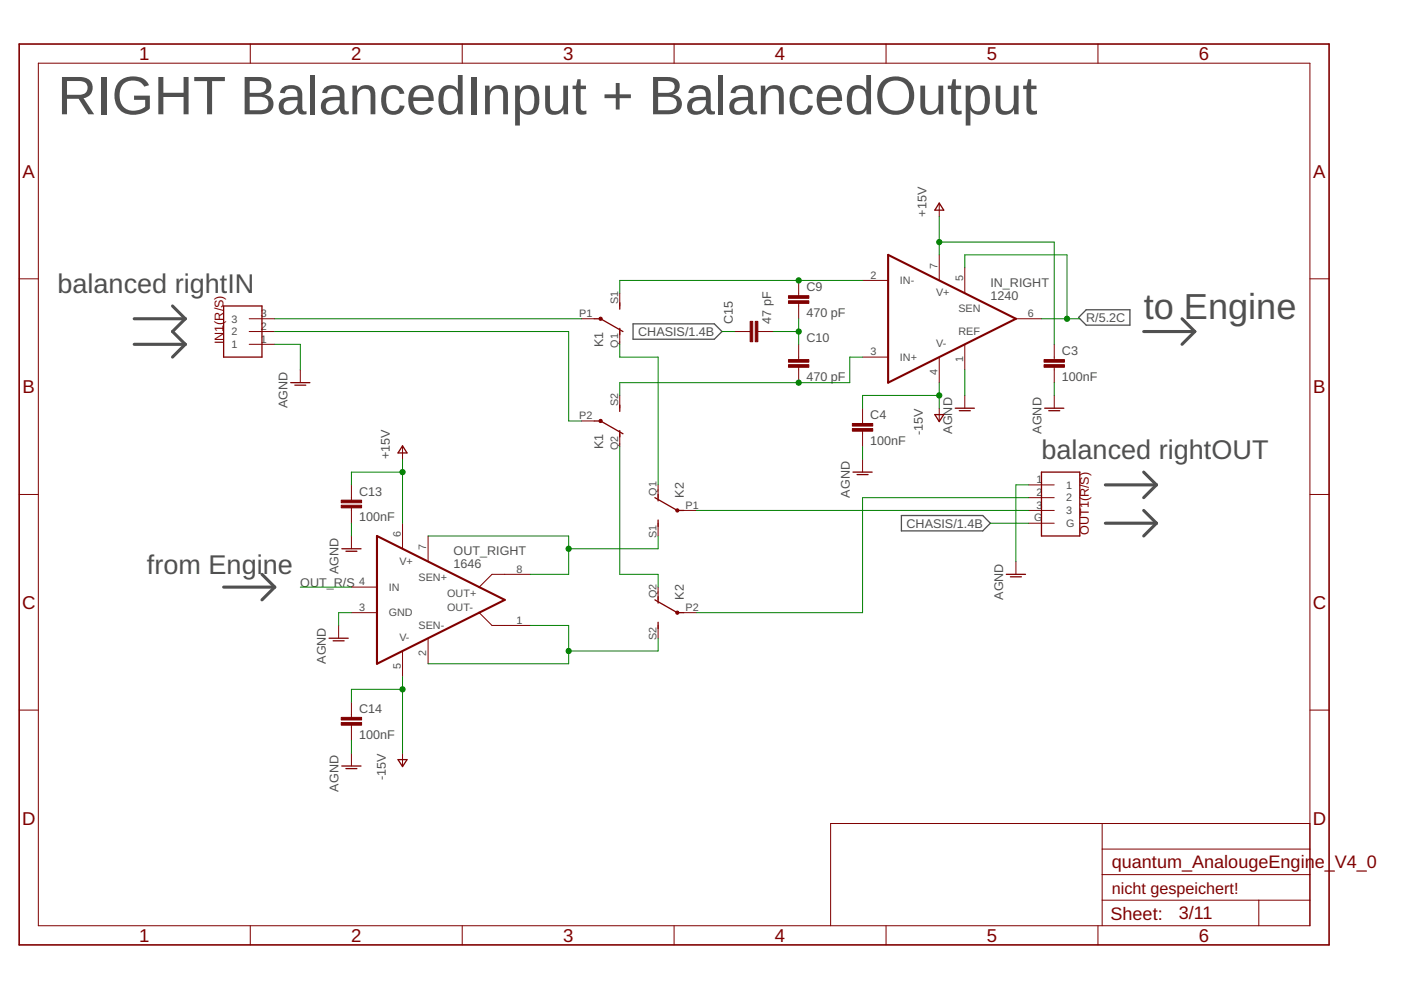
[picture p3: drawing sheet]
<svg xmlns="http://www.w3.org/2000/svg" width="297mm" height="210mm" viewBox="0 0 297 210" stroke-linecap="round" stroke-linejoin="round" font-family="sans-serif">
<g fill="none" stroke="#505050" stroke-width=".66">
<path d="M28.4 67.6h10.9M28.4 73h10.9M36.6 64.9l2.7 2.7M39.3 67.6l-2.7 2.7 2.7 2.7M39.3 73l-2.7 2.7M242.5 70.3h10.8M250.6 67.6l2.7 2.7M253.3 70.3l-2.7 2.7M234.4 102.8h10.8M234.4 110.9h10.8M242.5 100.1l2.7 2.7M242.5 108.2l2.7 2.7"/>
<path d="M245.2 102.8l-2.7 2.7M245.2 110.9l-2.7 2.7M47.4 124.5h10.9M55.5 121.8l2.8 2.7M58.3 124.5l-2.8 2.7"/>
</g>
<path d="M134.2 68.7h17.2l1.7 1.6-1.7 1.6h-17.2zM230.3 65.7h9.3v3.2h-9.3l-1.6-1.6zM191.1 109.3h17.3l1.6 1.6-1.6 1.7h-17.3z" fill="none" stroke="#505050" stroke-width=".28"/>
<g fill="none" stroke="#800000" stroke-width=".21">
<path d="M8.1 13.4h269.6v182.9h-269.6zM53.1 9.3v4.1M98 9.3v4.1M142.9 9.3v4.1M187.9 9.3v4.1M232.8 9.3v4.1M4.1 59.1h4M169.3 59.5v3.2M182.9 59.5h5.4M199.1 43.2v2.7M199.1 54v5.5M204.6 56.7v5.5"/>
<path d="M277.7 59.1h4.1M52.8 73h5.5M52.8 70.3h5.5M52.8 67.6h5.5M63.7 78.4v2.7M123.3 67.6h2.7M131.4 62.2v2.7M131.4 70.3v2.7M155.8 70.3h3.2M160.7 70.3h3.2M169.3 64.3v3.3M169.3 73v3.2"/>
<path d="M169.3 77.9v3.2M182.9 75.7h5.4M199.1 75.7v5.4M204.6 73v5.4M215.4 67.6h5.4M223.5 73v3.2M223.5 77.9v3.2M85.3 94.7v2.7M123.3 89.3h2.7M131.4 83.8v2.8M131.4 92v2.7M182.9 86.6v3.2"/>
<path d="M182.9 91.4v3.3M182.9 97.4v2.7M199.1 86.6v2.7M204.6 83.8v2.8M223.5 83.8v2.8M4.1 104.8h4M74.5 102.8v3.2M74.5 107.7v3.2M74.5 113.6v2.8M85.3 110.9v5.5M90.8 113.6v5.5M139.5 102.8v2.7"/>
<path d="M139.5 110.9v2.7M144.9 108.2h2.8M215.4 119.1v2.7M218.1 102.8h5.4M218.1 105.5h5.4M218.1 108.2h5.4M218.1 110.9h5.4M277.7 104.8h4.1M71.8 132.6v2.7M74.5 129.9h5.4M74.5 124.5h5.4M85.3 138v5.4"/>
<path d="M90.8 135.3v5.4M101.6 129.9l2.7 2.7h8.1M112.4 121.8h-8.1l-2.7 2.7M139.5 124.5v2.7M139.5 132.6v2.7M144.9 129.9h2.8M4.1 150.6h4M74.5 148.9v3.2M74.5 153.7v3.3M74.5 159.7v2.7M85.3 159.7v2.7M277.7 150.6h4.1"/>
<path d="M233.7 174.6v21.7M277.7 174.6h-101.6v21.7M53.1 196.3v4M98 196.3v4M142.9 196.3v4M187.9 196.3v4M232.8 196.3v4M233.7 190.9h44M233.7 185.4h44M233.7 180h44M266.9 190.9v5.4"/>
</g>
<path d="M4.1 9.3h277.7v191h-277.7z" fill="none" stroke="#800000" stroke-width=".34"/>
<g fill="none" stroke="#800000" stroke-width=".28">
<path d="M199.1 43.1l1 1.5h-1.9zM47.4 64.9h8.1v10.8h-8.1zM126 67.6h1.3l4.8 2.7M131.4 64.2v1.4M131.4 69.6v1.4M61.6 81.1h4.1M62.5 81.7h2.3M85.3 94.5l1 1.5h-1.9zM126 89.3h1.3l4.8 2.7M131.4 85.9v1.3M131.4 91.3v1.3M198.2 87.9h1.9l-1 1.5z"/>
<path d="M202.5 86.6h4.1M203.4 87.1h2.3M221.5 86.6h4.1M222.4 87.1h2.3M72.5 116.4h4M73.3 116.9h2.4M138.9 105.5l4.7 2.7h1.3M139.5 104.8v1.4M139.5 110.3v1.3M180.8 100.1h4.1M181.7 100.6h2.3M220.8 100.1h8.1v13.5h-8.1z"/>
<path d="M69.8 135.3h4M70.6 135.9h2.4M138.9 127.2l4.7 2.7h1.3M139.5 126.5v1.4M139.5 131.9v1.4M213.4 121.8h4M214.2 122.3h2.4M72.5 162.4h4M73.3 163h2.4M84.4 161.1h1.9l-1 1.4z"/>
</g>
<path d="M188.3 54l27.1 13.6-27.1 13.5zM79.9 113.6l27.1 13.6-27.1 13.5z" fill="none" stroke="#800000" stroke-width=".44"/>
<g fill="#800000" stroke="#800000" stroke-width=".21">
<circle cx="127.4" cy="67.6" r=".35"/>
<circle cx="127.4" cy="89.3" r=".35"/>
<circle cx="143.6" cy="108.2" r=".35"/>
<circle cx="143.6" cy="129.9" r=".35"/>
</g>
<g fill="#800000" stroke="#800000" stroke-width=".21">
<path d="M221.4 77.3h4.3v.6h-4.3z"/>
<path d="M221.4 76.2h4.3v.6h-4.3z"/>
<path d="M180.7 90.9h4.3v.5h-4.3z"/>
<path d="M180.7 89.8h4.3v.5h-4.3z"/>
<path d="M72.3 107.1h4.4v.6h-4.4z"/>
<path d="M72.3 106h4.4v.6h-4.4z"/>
<path d="M72.3 153.2h4.4v.6h-4.4z"/>
<path d="M72.3 152.1h4.4v.6h-4.4z"/>
<path d="M167.2 63.8h4.3v.5h-4.3z"/>
<path d="M167.2 62.7h4.3v.5h-4.3z"/>
<path d="M167.2 77.3h4.3v.6h-4.3z"/>
<path d="M167.2 76.2h4.3v.6h-4.3z"/>
<path d="M160.1 68.1h.6v4.4h-.6z"/>
<path d="M159 68.1h.6v4.4h-.6z"/>
</g>
<g fill="none" stroke="#008000" stroke-width=".21">
<path d="M182.9 59.5h-51.5v2.7M199.1 45.9v8.1M199.1 51.3h24.4v21.7M204.6 56.7v-2.7h21.6v13.6M58.3 73h5.4v5.4M58.3 70.3h62.3v19h2.7M58.3 67.6h65M131.4 73v2.7h8.1v27.1M153.1 70.3h2.7M163.9 70.3h5.4M169.3 67.6v5.4M182.9 75.7h-2.7v5.4h-48.8v2.7"/>
<path d="M204.6 78.4v5.4M220.8 67.6h8.1M85.3 97.4v13.5M131.4 94.7v27.1h8.1v2.7M182.9 94.7v2.7M199.1 81.1v5.5M199.1 83.8h-16.2v2.8M223.5 81.1v2.7M74.5 110.9v2.7M85.3 100.1h-10.8v2.7M90.8 113.6h29.8v8.2h-8.2M139.5 113.6v2.8h-18.9"/>
<path d="M147.7 108.2h70.4M210 110.9h8.1M218.1 105.5h-35.2v24.4h-35.2M218.1 102.8h-2.7v16.3M63.7 124.5h10.8M74.5 129.9h-2.7v2.7M112.4 132.6h8.2v8.1h-29.8M139.5 135.3v2.7h-18.9M74.5 157v2.7M85.3 143.4v16.3M85.3 146.2h-10.8v2.7"/>
</g>
<g fill="#008000" stroke="#008000" stroke-width=".21">
<circle cx="199.1" cy="83.8" r=".55"/>
<circle cx="85.3" cy="146.2" r=".55"/>
<circle cx="199.1" cy="51.3" r=".55"/>
<circle cx="85.3" cy="100.1" r=".55"/>
<circle cx="169.3" cy="59.5" r=".55"/>
<circle cx="169.3" cy="81.1" r=".55"/>
<circle cx="120.6" cy="116.4" r=".55"/>
<circle cx="120.6" cy="138" r=".55"/>
<circle cx="226.2" cy="67.6" r=".55"/>
<circle cx="169.3" cy="70.3" r=".55"/>
</g>
<text font-size="11.5" fill="#505050" x="12.2" y="24.2">RIGHT BalancedInput + BalancedOutput</text>
<text font-size="7.7" fill="#505050" x="242.5" y="67.6">to Engine</text>
<g font-size="5.7" fill="#505050">
<text x="12.2" y="62.2">balanced rightIN</text>
<text x="220.8" y="97.4">balanced rightOUT</text>
<text x="31.2" y="121.8">from Engine</text>
</g>
<g font-size="3.9" fill="#800000">
<text x="29.5" y="12.8">1</text>
<text x="74.4" y="12.8">2</text>
<text x="119.4" y="12.8">3</text>
<text x="164.3" y="12.8">4</text>
<text x="209.2" y="12.8">5</text>
<text x="254.2" y="12.8">6</text>
<text x="4.8" y="37.7">A</text>
<text x="278.4" y="37.7">A</text>
<text x="4.8" y="83.4">B</text>
<text x="278.4" y="83.4">B</text>
<text x="4.7" y="129.1">C</text>
<text x="278.3" y="129.1">C</text>
<text x="4.7" y="174.8">D</text>
<text x="278.3" y="174.8">D</text>
<text x="29.5" y="199.7">1</text>
<text x="74.4" y="199.7">2</text>
<text x="119.4" y="199.7">3</text>
<text x="164.3" y="199.7">4</text>
<text x="209.2" y="199.7">5</text>
<text x="254.2" y="199.7">6</text>
</g>
<g font-size="3.8" fill="#800000">
<text x="235.7" y="184.1">quantum_AnalougeEngin</text>
<text x="278.7" y="184.1">e_V4_0</text>
<text x="235.5" y="195.1">Sheet:</text>
<text x="249.9" y="194.9">3/11</text>
</g>
<text font-size="3.4" fill="#800000" x="235.7" y="189.5">nicht gespeichert!</text>
<g font-size="2.7" fill="#505050">
<text x="196.4" y="45.9" transform="rotate(-90 196.4 45.9)">+15V</text>
<text x="171" y="61.8">C9</text>
<text x="210" y="63.5">1240</text>
<text x="210" y="60.8">IN_RIGHT</text>
<text x="135.3" y="71.2">CHASIS/1.4B</text>
<text x="155.4" y="68.7" transform="rotate(-90 155.4 68.7)">C15</text>
<text x="163.5" y="68.7" transform="rotate(-90 163.5 68.7)">47 pF</text>
<text x="171" y="67.2">470 pF</text>
<text x="230.3" y="68.3">R/5.2C</text>
<text x="127.9" y="73.6" transform="rotate(-90 127.9 73.6)">K1</text>
<text x="171" y="72.6">C10</text>
<text x="225.2" y="75.3">C3</text>
<text x="171" y="80.7">470 pF</text>
<text x="225.2" y="80.7">100nF</text>
<text x="61" y="86.5" transform="rotate(-90 61 86.5)">AGND</text>
<text x="184.5" y="88.8">C4</text>
<text x="127.9" y="95.2" transform="rotate(-90 127.9 95.2)">K1</text>
<text x="184.5" y="94.3">100nF</text>
<text x="195.6" y="92.2" transform="rotate(-90 195.6 92.2)">-15V</text>
<text x="201.9" y="92" transform="rotate(-90 201.9 92)">AGND</text>
<text x="220.8" y="92" transform="rotate(-90 220.8 92)">AGND</text>
<text x="82.6" y="97.4" transform="rotate(-90 82.6 97.4)">+15V</text>
<text x="76.1" y="105.1">C13</text>
<text x="145" y="105.5" transform="rotate(-90 145 105.5)">K2</text>
<text x="180.2" y="105.5" transform="rotate(-90 180.2 105.5)">AGND</text>
<text x="76.1" y="110.5">100nF</text>
<text x="192.2" y="111.9">CHASIS/1.4B</text>
<text x="96.2" y="117.7">OUT_RIGHT</text>
<text x="63.7" y="124.5">OUT_R/S</text>
<text x="71.8" y="121.8" transform="rotate(-90 71.8 121.8)">AGND</text>
<text x="96.2" y="120.4">1646</text>
<text x="145" y="127.2" transform="rotate(-90 145 127.2)">K2</text>
<text x="212.7" y="127.2" transform="rotate(-90 212.7 127.2)">AGND</text>
<text x="69.1" y="140.7" transform="rotate(-90 69.1 140.7)">AGND</text>
<text x="76.1" y="151.2">C14</text>
<text x="76.1" y="156.6">100nF</text>
<text x="71.8" y="167.8" transform="rotate(-90 71.8 167.8)">AGND</text>
<text x="81.8" y="165.3" transform="rotate(-90 81.8 165.3)">-15V</text>
</g>
<g font-size="2.7" fill="#800000">
<text x="47.4" y="73" transform="rotate(-90 47.4 73)">IN1(R/S)</text>
<text x="230.9" y="113.4" transform="rotate(-90 230.9 113.4)">OUT1(R/S)</text>
</g>
<g font-size="2.3" fill="#505050">
<text x="184.5" y="59.1">2</text>
<text x="198.8" y="57" transform="rotate(-90 198.8 57)">7</text>
<text x="204.2" y="59.7" transform="rotate(-90 204.2 59.7)">5</text>
<text x="131" y="64.5" transform="rotate(-90 131 64.5)">S1</text>
<text x="190.8" y="60.3">IN-</text>
<text x="198.5" y="62.8">V+</text>
<text x="49.1" y="71.1">2</text>
<text x="49.1" y="68.4">3</text>
<text x="55.3" y="69.9">2</text>
<text x="55.3" y="67.2">3</text>
<text x="122.8" y="67.2">P1</text>
<text x="203.2" y="71">REF</text>
<text x="203.2" y="66.2">SEN</text>
<text x="217.9" y="67.2">6</text>
<text x="49.1" y="73.8">1</text>
<text x="55.3" y="72.6">1</text>
<text x="131" y="73.7" transform="rotate(-90 131 73.7)">Q1</text>
<text x="184.5" y="75.3">3</text>
<text x="190.8" y="76.5">IN+</text>
<text x="198.5" y="73.7">V-</text>
<text x="204.2" y="76.8" transform="rotate(-90 204.2 76.8)">1</text>
<text x="198.8" y="79.5" transform="rotate(-90 198.8 79.5)">4</text>
<text x="122.8" y="88.9">P2</text>
<text x="131" y="86.2" transform="rotate(-90 131 86.2)">S2</text>
<text x="131" y="95.4" transform="rotate(-90 131 95.4)">Q2</text>
<text x="139.2" y="105.1" transform="rotate(-90 139.2 105.1)">Q1</text>
<text x="145.3" y="107.8">P1</text>
<text x="219.8" y="102.4">1</text>
<text x="219.8" y="105.1">2</text>
<text x="219.8" y="107.8">3</text>
<text x="226" y="103.6">1</text>
<text x="226" y="106.3">2</text>
<text x="85" y="113.9" transform="rotate(-90 85 113.9)">6</text>
<text x="219.3" y="110.6">G</text>
<text x="226" y="109">3</text>
<text x="226" y="111.7">G</text>
<text x="84.7" y="119.7">V+</text>
<text x="90.4" y="116.6" transform="rotate(-90 90.4 116.6)">7</text>
<text x="139.2" y="114.1" transform="rotate(-90 139.2 114.1)">S1</text>
<text x="76.2" y="124.1">4</text>
<text x="82.4" y="125.3">IN</text>
<text x="88.7" y="123.1">SEN+</text>
<text x="109.5" y="121.4">8</text>
<text x="76.2" y="129.5">3</text>
<text x="82.4" y="130.7">GND</text>
<text x="94.8" y="126.5">OUT+</text>
<text x="94.8" y="129.6">OUT-</text>
<text x="139.2" y="126.8" transform="rotate(-90 139.2 126.8)">Q2</text>
<text x="145.3" y="129.5">P2</text>
<text x="84.7" y="136">V-</text>
<text x="88.7" y="133.3">SEN-</text>
<text x="109.5" y="132.2">1</text>
<text x="139.2" y="135.8" transform="rotate(-90 139.2 135.8)">S2</text>
<text x="85" y="141.8" transform="rotate(-90 85 141.8)">5</text>
<text x="90.4" y="139.1" transform="rotate(-90 90.4 139.1)">2</text>
</g>
</svg>
